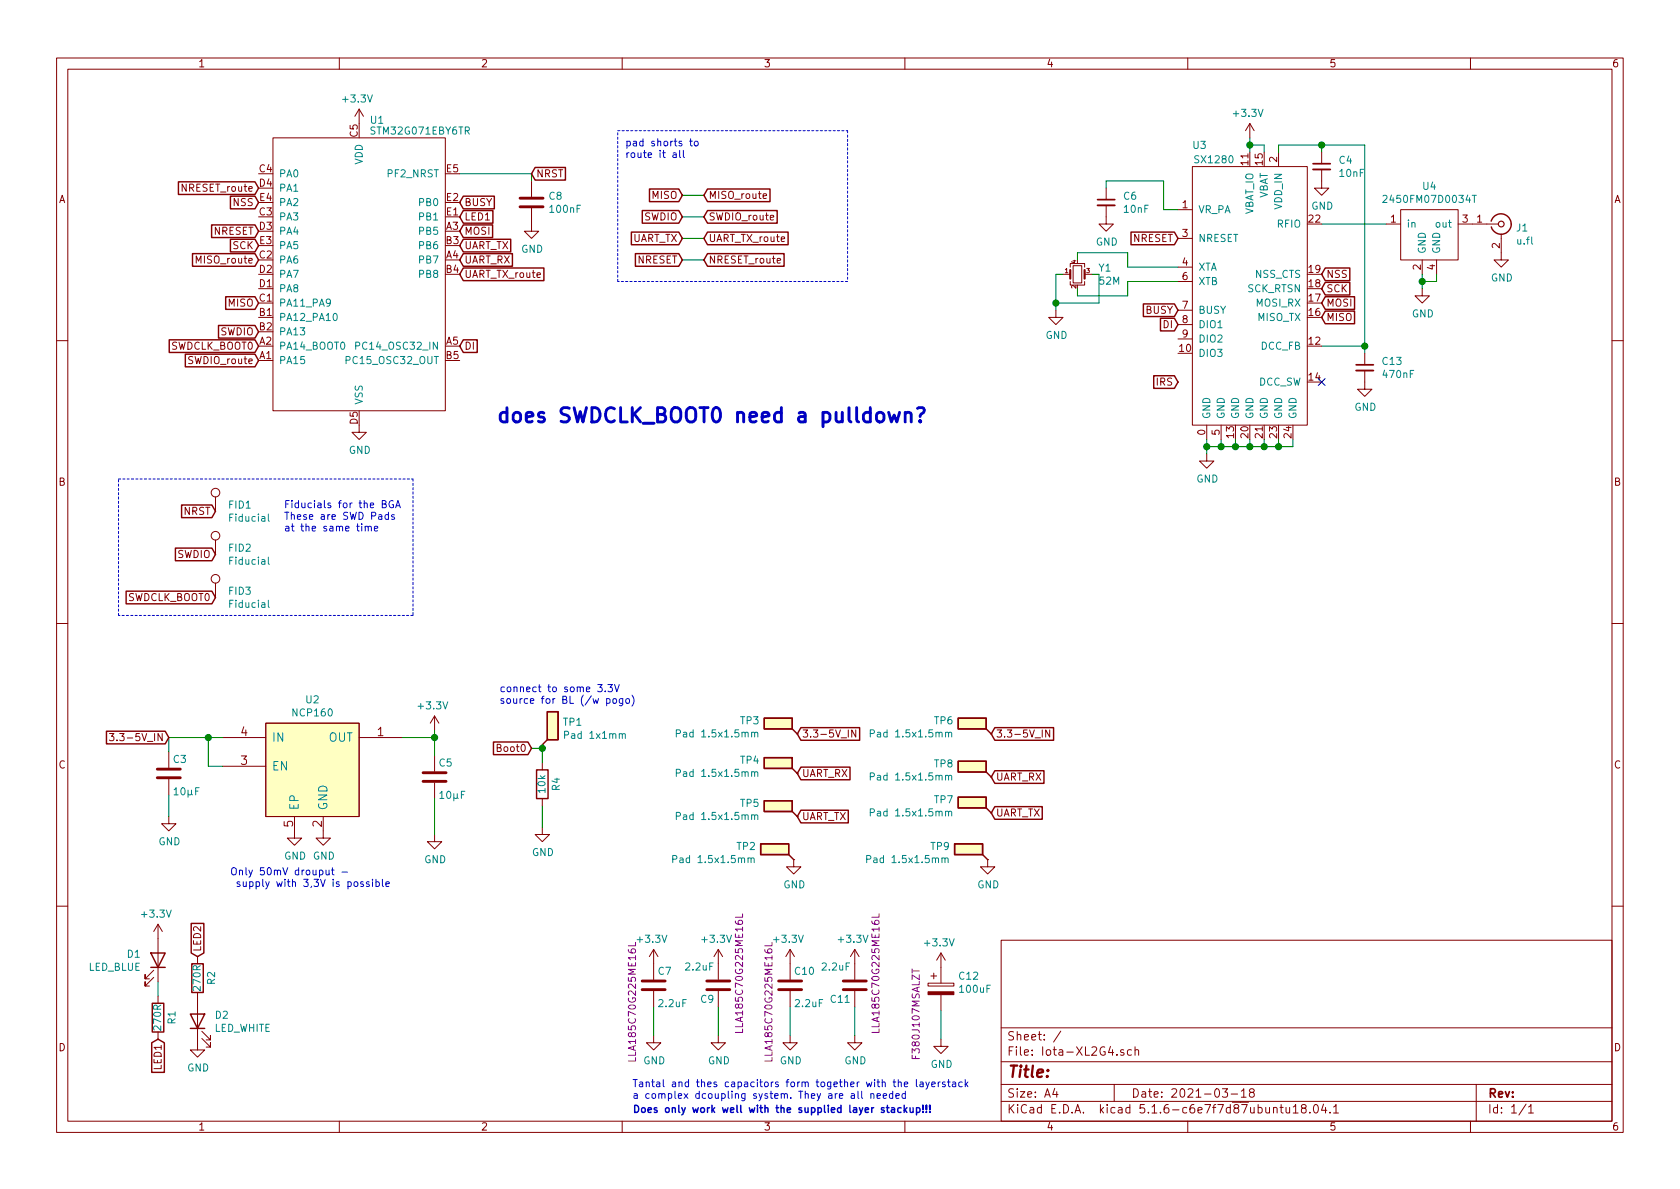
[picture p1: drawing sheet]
EESchema Schematic File Version 4
EELAYER 30 0
EELAYER END
$Descr A4 11693 8268
encoding utf-8
Sheet 1 1
Title ""
Date "2021-03-18"
Rev ""
Comp ""
Comment1 ""
Comment2 ""
Comment3 ""
Comment4 ""
$EndDescr
$Comp
L power:+3.3V #PWR03
U 1 1
P 1100 6525
F 0 "#PWR03" H 1100 6375 50  0001 C CNN
F 1 "+3.3V" H 1115 6698 50  0000 C CNN
F 2 "" H 1100 6525 50  0001 C CNN
F 3 "" H 1100 6525 50  0001 C CNN
	1    1100 6525
	-1   0    0    -1  
$EndComp
Wire Wire Line
	1100 6825 1100 6925
Text GLabel 1100 7225 3    50   Input ~ 0
LED1
$Comp
L power:+3.3V #PWR015
U 1 1
P 2500 850
F 0 "#PWR015" H 2500 700 50  0001 C CNN
F 1 "+3.3V" H 2515 1023 50  0000 C CNN
F 2 "" H 2500 850 50  0001 C CNN
F 3 "" H 2500 850 50  0001 C CNN
	1    2500 850 
	-1   0    0    -1  
$EndComp
$Comp
L power:GND #PWR039
U 1 1
P 9900 2000
F 0 "#PWR039" H 9900 1750 50  0001 C CNN
F 1 "GND" H 9905 1827 50  0000 C CNN
F 2 "" H 9900 2000 50  0001 C CNN
F 3 "" H 9900 2000 50  0001 C CNN
	1    9900 2000
	1    0    0    -1  
$EndComp
$Comp
L power:GND #PWR044
U 1 1
P 10450 1750
F 0 "#PWR044" H 10450 1500 50  0001 C CNN
F 1 "GND" H 10455 1577 50  0000 C CNN
F 2 "" H 10450 1750 50  0001 C CNN
F 3 "" H 10450 1750 50  0001 C CNN
	1    10450 1750
	1    0    0    -1  
$EndComp
$Comp
L power:+3.3V #PWR018
U 1 1
P 4550 6700
F 0 "#PWR018" H 4550 6550 50  0001 C CNN
F 1 "+3.3V" H 4565 6873 50  0000 C CNN
F 2 "" H 4550 6700 50  0001 C CNN
F 3 "" H 4550 6700 50  0001 C CNN
	1    4550 6700
	-1   0    0    -1  
$EndComp
$Comp
L power:GND #PWR019
U 1 1
P 4550 7200
F 0 "#PWR019" H 4550 6950 50  0001 C CNN
F 1 "GND" H 4555 7027 50  0000 C CNN
F 2 "" H 4550 7200 50  0001 C CNN
F 3 "" H 4550 7200 50  0001 C CNN
	1    4550 7200
	1    0    0    -1  
$EndComp
Wire Wire Line
	4550 7000 4550 7200
$Comp
L power:+3.3V #PWR021
U 1 1
P 5000 6700
F 0 "#PWR021" H 5000 6550 50  0001 C CNN
F 1 "+3.3V" H 5015 6873 50  0000 C CNN
F 2 "" H 5000 6700 50  0001 C CNN
F 3 "" H 5000 6700 50  0001 C CNN
	1    5000 6700
	-1   0    0    -1  
$EndComp
$Comp
L power:GND #PWR022
U 1 1
P 5000 7200
F 0 "#PWR022" H 5000 6950 50  0001 C CNN
F 1 "GND" H 5005 7027 50  0000 C CNN
F 2 "" H 5000 7200 50  0001 C CNN
F 3 "" H 5000 7200 50  0001 C CNN
	1    5000 7200
	1    0    0    -1  
$EndComp
Wire Wire Line
	5000 7000 5000 7200
$Comp
L power:+3.3V #PWR028
U 1 1
P 6550 6725
F 0 "#PWR028" H 6550 6575 50  0001 C CNN
F 1 "+3.3V" H 6565 6898 50  0000 C CNN
F 2 "" H 6550 6725 50  0001 C CNN
F 3 "" H 6550 6725 50  0001 C CNN
	1    6550 6725
	-1   0    0    -1  
$EndComp
$Comp
L power:GND #PWR029
U 1 1
P 6550 7225
F 0 "#PWR029" H 6550 6975 50  0001 C CNN
F 1 "GND" H 6555 7052 50  0000 C CNN
F 2 "" H 6550 7225 50  0001 C CNN
F 3 "" H 6550 7225 50  0001 C CNN
	1    6550 7225
	1    0    0    -1  
$EndComp
Wire Wire Line
	6550 7025 6550 7225
$Comp
L power:+3.3V #PWR023
U 1 1
P 5500 6700
F 0 "#PWR023" H 5500 6550 50  0001 C CNN
F 1 "+3.3V" H 5515 6873 50  0000 C CNN
F 2 "" H 5500 6700 50  0001 C CNN
F 3 "" H 5500 6700 50  0001 C CNN
	1    5500 6700
	-1   0    0    -1  
$EndComp
$Comp
L power:GND #PWR024
U 1 1
P 5500 7200
F 0 "#PWR024" H 5500 6950 50  0001 C CNN
F 1 "GND" H 5505 7027 50  0000 C CNN
F 2 "" H 5500 7200 50  0001 C CNN
F 3 "" H 5500 7200 50  0001 C CNN
	1    5500 7200
	1    0    0    -1  
$EndComp
Wire Wire Line
	5500 7000 5500 7200
$Comp
L power:+3.3V #PWR026
U 1 1
P 5950 6700
F 0 "#PWR026" H 5950 6550 50  0001 C CNN
F 1 "+3.3V" H 5965 6873 50  0000 C CNN
F 2 "" H 5950 6700 50  0001 C CNN
F 3 "" H 5950 6700 50  0001 C CNN
	1    5950 6700
	-1   0    0    -1  
$EndComp
$Comp
L power:GND #PWR027
U 1 1
P 5950 7200
F 0 "#PWR027" H 5950 6950 50  0001 C CNN
F 1 "GND" H 5955 7027 50  0000 C CNN
F 2 "" H 5950 7200 50  0001 C CNN
F 3 "" H 5950 7200 50  0001 C CNN
	1    5950 7200
	1    0    0    -1  
$EndComp
Wire Wire Line
	5950 7000 5950 7200
$Comp
L power:GND #PWR07
U 1 1
P 2050 5775
F 0 "#PWR07" H 2050 5525 50  0001 C CNN
F 1 "GND" H 2055 5602 50  0000 C CNN
F 2 "" H 2050 5775 50  0001 C CNN
F 3 "" H 2050 5775 50  0001 C CNN
	1    2050 5775
	1    0    0    -1  
$EndComp
$Comp
L power:GND #PWR08
U 1 1
P 2250 5775
F 0 "#PWR08" H 2250 5525 50  0001 C CNN
F 1 "GND" H 2255 5602 50  0000 C CNN
F 2 "" H 2250 5775 50  0001 C CNN
F 3 "" H 2250 5775 50  0001 C CNN
	1    2250 5775
	1    0    0    -1  
$EndComp
$Comp
L power:+3.3V #PWR011
U 1 1
P 3025 5075
F 0 "#PWR011" H 3025 4925 50  0001 C CNN
F 1 "+3.3V" H 3040 5248 50  0000 C CNN
F 2 "" H 3025 5075 50  0001 C CNN
F 3 "" H 3025 5075 50  0001 C CNN
	1    3025 5075
	-1   0    0    -1  
$EndComp
Wire Wire Line
	2800 5125 3025 5125
Wire Wire Line
	3025 5125 3025 5250
Wire Wire Line
	3025 5075 3025 5125
Connection ~ 3025 5125
Wire Wire Line
	1550 5125 1450 5125
Wire Wire Line
	1175 5125 1175 5225
Wire Wire Line
	1550 5325 1450 5325
Wire Wire Line
	1450 5325 1450 5125
Connection ~ 1450 5125
Wire Wire Line
	1450 5125 1175 5125
$Comp
L power:GND #PWR04
U 1 1
P 1175 5675
F 0 "#PWR04" H 1175 5425 50  0001 C CNN
F 1 "GND" H 1180 5502 50  0000 C CNN
F 2 "" H 1175 5675 50  0001 C CNN
F 3 "" H 1175 5675 50  0001 C CNN
	1    1175 5675
	1    0    0    -1  
$EndComp
Wire Wire Line
	1175 5525 1175 5675
$Comp
L power:GND #PWR012
U 1 1
P 3025 5800
F 0 "#PWR012" H 3025 5550 50  0001 C CNN
F 1 "GND" H 3030 5627 50  0000 C CNN
F 2 "" H 3025 5800 50  0001 C CNN
F 3 "" H 3025 5800 50  0001 C CNN
	1    3025 5800
	1    0    0    -1  
$EndComp
Wire Wire Line
	3025 5550 3025 5800
Text GLabel 1175 5125 0    50   Input ~ 0
3.3-5V_IN
Text Notes 1600 6175 0    50   ~ 0
Only 50mV drouput -\n supply with 3,3V is possible
Text GLabel 5550 5100 2    50   Input ~ 0
3.3-5V_IN
Text GLabel 5550 5375 2    50   Input ~ 0
UART_RX
Text GLabel 5550 5675 2    50   Input ~ 0
UART_TX
$Comp
L power:GND #PWR025
U 1 1
P 5525 5975
F 0 "#PWR025" H 5525 5725 50  0001 C CNN
F 1 "GND" H 5530 5802 50  0000 C CNN
F 2 "" H 5525 5975 50  0001 C CNN
F 3 "" H 5525 5975 50  0001 C CNN
	1    5525 5975
	1    0    0    -1  
$EndComp
Text GLabel 1800 2400 0    50   Input ~ 0
SWDCLK_BOOT0
$Comp
L power:GND #PWR020
U 1 1
P 3700 1550
F 0 "#PWR020" H 3700 1300 50  0001 C CNN
F 1 "GND" H 3705 1377 50  0000 C CNN
F 2 "" H 3700 1550 50  0001 C CNN
F 3 "" H 3700 1550 50  0001 C CNN
	1    3700 1550
	1    0    0    -1  
$EndComp
Text GLabel 3700 5200 0    50   Input ~ 0
Boot0
Wire Wire Line
	3700 5200 3775 5200
Wire Wire Line
	3775 5200 3775 5300
Wire Wire Line
	3775 5175 3775 5200
Connection ~ 3775 5200
$Comp
L power:GND #PWR017
U 1 1
P 3775 5750
F 0 "#PWR017" H 3775 5500 50  0001 C CNN
F 1 "GND" H 3780 5577 50  0000 C CNN
F 2 "" H 3775 5750 50  0001 C CNN
F 3 "" H 3775 5750 50  0001 C CNN
	1    3775 5750
	1    0    0    -1  
$EndComp
Wire Wire Line
	3775 5600 3775 5750
Text Notes 3475 4900 0    50   ~ 0
connect to some 3.3V \nsource for BL (/w pogo)
$Comp
L Device:R R1
U 1 1
P 1100 7075
F 0 "R1" V 1000 7075 50  0000 C CNN
F 1 "270R" V 1100 7075 50  0000 C CNN
F 2 "ftprnts:R_0201_0603Metric_dense" V 1030 7075 50  0001 C CNN
F 3 "~" H 1100 7075 50  0001 C CNN
F 4 "0,003" H 1100 7075 50  0001 C CNN "BomCos@10k"
F 5 "RC0201FR-07270RL" H 1100 7075 50  0001 C CNN "Type"
	1    1100 7075
	-1   0    0    1   
$EndComp
$Comp
L Device:R R4
U 1 1
P 3775 5450
F 0 "R4" V 3675 5450 50  0000 C CNN
F 1 "10k" V 3775 5450 50  0000 C CNN
F 2 "ftprnts:R_0201_0603Metric_dense" V 3705 5450 50  0001 C CNN
F 3 "~" H 3775 5450 50  0001 C CNN
F 4 "0,003" H 3775 5450 50  0001 C CNN "BomCos@10k"
F 5 "RC0201FR-0710KL " H 3775 5450 50  0001 C CNN "Type"
	1    3775 5450
	-1   0    0    1   
$EndComp
$Comp
L Connector:TestPoint_Flag TP1
U 1 1
P 3775 5175
F 0 "TP1" V 3929 5315 50  0000 L CNN
F 1 "Pad 1x1mm" V 3838 5315 50  0000 L CNN
F 2 "TestPoint:TestPoint_Pad_1.0x1.0mm" V 3792 5315 50  0001 L CNN
F 3 "~" H 3975 5175 50  0001 C CNN
F 4 "0" H 3775 5175 50  0001 C CNN "BomCos@10k"
	1    3775 5175
	0    1    -1   0   
$EndComp
$Comp
L Device:C C8
U 1 1
P 3700 1400
F 0 "C8" H 3815 1446 50  0000 L CNN
F 1 "100nF" H 3815 1355 50  0000 L CNN
F 2 "ftprnts:C_0201_0603Metric_dense" H 3738 1250 50  0001 C CNN
F 3 "~" H 3700 1400 50  0001 C CNN
F 4 "0,007" H 3700 1400 50  0001 C CNN "BomCos@10k"
F 5 "JMK063BJ104KP-F" H 3700 1400 50  0001 C CNN "Type"
	1    3700 1400
	1    0    0    -1  
$EndComp
$Comp
L Connector:TestPoint_Flag TP2
U 1 1
P 5525 5975
F 0 "TP2" H 5785 6069 50  0000 L CNN
F 1 "Pad 1.5x1.5mm" H 5785 5978 50  0000 L CNN
F 2 "ftprnts:TestPoint_Pad_1.5x2mm" H 5725 5975 50  0001 C CNN
F 3 "~" H 5725 5975 50  0001 C CNN
F 4 "0" H 5525 5975 50  0001 C CNN "BomCos@10k"
	1    5525 5975
	-1   0    0    -1  
$EndComp
$Comp
L Connector:TestPoint_Flag TP5
U 1 1
P 5550 5675
F 0 "TP5" H 5810 5769 50  0000 L CNN
F 1 "Pad 1.5x1.5mm" H 5810 5678 50  0000 L CNN
F 2 "ftprnts:TestPoint_Pad_1.5x2mm" H 5750 5675 50  0001 C CNN
F 3 "~" H 5750 5675 50  0001 C CNN
F 4 "0" H 5550 5675 50  0001 C CNN "BomCos@10k"
	1    5550 5675
	-1   0    0    -1  
$EndComp
$Comp
L Connector:TestPoint_Flag TP4
U 1 1
P 5550 5375
F 0 "TP4" H 5810 5469 50  0000 L CNN
F 1 "Pad 1.5x1.5mm" H 5810 5378 50  0000 L CNN
F 2 "ftprnts:TestPoint_Pad_1.5x2mm" H 5750 5375 50  0001 C CNN
F 3 "~" H 5750 5375 50  0001 C CNN
F 4 "0" H 5550 5375 50  0001 C CNN "BomCos@10k"
	1    5550 5375
	-1   0    0    -1  
$EndComp
$Comp
L Connector:TestPoint_Flag TP3
U 1 1
P 5550 5100
F 0 "TP3" H 5810 5194 50  0000 L CNN
F 1 "Pad 1.5x1.5mm" H 5810 5103 50  0000 L CNN
F 2 "ftprnts:TestPoint_Pad_1.5x2mm" H 5750 5100 50  0001 C CNN
F 3 "~" H 5750 5100 50  0001 C CNN
F 4 "0" H 5550 5100 50  0001 C CNN "BomCos@10k"
	1    5550 5100
	-1   0    0    -1  
$EndComp
$Comp
L Device:C C3
U 1 1
P 1175 5375
F 0 "C3" H 1200 5475 50  0000 L CNN
F 1 "10µF" H 1200 5250 50  0000 L CNN
F 2 "ftprnts:L_0402_1005Metric_dense" H 1213 5225 50  0001 C CNN
F 3 "~" H 1175 5375 50  0001 C CNN
F 4 "0,018" H 1175 5375 50  0001 C CNN "BomCos@10k"
F 5 "GRM155R60J106ME05J " H 1175 5375 50  0001 C CNN "Type"
	1    1175 5375
	1    0    0    -1  
$EndComp
$Comp
L Device:C C5
U 1 1
P 3025 5400
F 0 "C5" H 3050 5500 50  0000 L CNN
F 1 "10µF" H 3050 5275 50  0000 L CNN
F 2 "ftprnts:L_0402_1005Metric_dense" H 3063 5250 50  0001 C CNN
F 3 "~" H 3025 5400 50  0001 C CNN
F 4 "0,018" H 3025 5400 50  0001 C CNN "BomCos@10k"
F 5 "GRM155R60J106ME05J " H 3025 5400 50  0001 C CNN "Type"
	1    3025 5400
	1    0    0    -1  
$EndComp
$Comp
L sch_comp:NCP160 U2
U 1 1
P 2150 5525
F 0 "U2" H 2175 6190 50  0000 C CNN
F 1 "NCP160" H 2175 6099 50  0000 C CNN
F 2 "Package_DFN_QFN:UDFN-4_1x1mm_P0.65mm" H 2150 5525 50  0001 C CNN
F 3 "" H 2150 5525 50  0001 C CNN
F 4 "0,08" H 2150 5525 50  0001 C CNN "BomCos@10k"
	1    2150 5525
	1    0    0    -1  
$EndComp
$Comp
L Device:C C11
U 1 1
P 5950 6850
F 0 "C11" H 5975 6950 50  0000 L CNN
F 1 "2.2uF" H 5975 6725 50  0000 L CNN
F 2 "footprints:0805_low_esl_cap_avx_w_via_dense" H 5988 6700 50  0001 C CNN
F 3 "~" H 5950 6850 50  0001 C CNN
F 4 "LLA185C70G225ME16L " V 5800 6750 50  0000 C CNN "Type"
F 5 "0,089" H 5950 6850 50  0001 C CNN "BomCos@10k"
	1    5950 6850
	-1   0    0    1   
$EndComp
$Comp
L Device:C C10
U 1 1
P 5500 6850
F 0 "C10" H 5525 6950 50  0000 L CNN
F 1 "2.2uF" H 5525 6725 50  0000 L CNN
F 2 "footprints:0805_low_esl_cap_avx_w_via_dense" H 5538 6700 50  0001 C CNN
F 3 "~" H 5500 6850 50  0001 C CNN
F 4 "LLA185C70G225ME16L " V 5350 6750 50  0000 C CNN "Type"
F 5 "0,089" H 5500 6850 50  0001 C CNN "BomCos@10k"
	1    5500 6850
	1    0    0    -1  
$EndComp
$Comp
L Device:CP C12
U 1 1
P 6550 6875
F 0 "C12" H 6668 6966 50  0000 L CNN
F 1 "100uF" H 6668 6875 50  0000 L CNN
F 2 "ftprnts:AVX_S_CASE" H 6588 6725 50  0001 C CNN
F 3 "~" H 6550 6875 50  0001 C CNN
F 4 "F380J107MSALZT" V 6375 6375 50  0000 L CNN "Type"
F 5 "0,234" H 6550 6875 50  0001 C CNN "BomCos@10k"
	1    6550 6875
	1    0    0    -1  
$EndComp
$Comp
L Device:C C9
U 1 1
P 5000 6850
F 0 "C9" H 5025 6950 50  0000 L CNN
F 1 "2.2uF" H 5025 6725 50  0000 L CNN
F 2 "footprints:0805_low_esl_cap_avx_w_via_dense" H 5038 6700 50  0001 C CNN
F 3 "~" H 5000 6850 50  0001 C CNN
F 4 "LLA185C70G225ME16L " V 4850 6750 50  0000 C CNN "Type"
F 5 "0,089" H 5000 6850 50  0001 C CNN "BomCos@10k"
	1    5000 6850
	-1   0    0    1   
$EndComp
$Comp
L Device:C C7
U 1 1
P 4550 6850
F 0 "C7" H 4575 6950 50  0000 L CNN
F 1 "2.2uF" H 4575 6725 50  0000 L CNN
F 2 "footprints:0805_low_esl_cap_avx_w_via_dense" H 4588 6700 50  0001 C CNN
F 3 "~" H 4550 6850 50  0001 C CNN
F 4 "LLA185C70G225ME16L " V 4400 6750 50  0000 C CNN "Type"
F 5 "0,089" H 4550 6850 50  0001 C CNN "BomCos@10k"
	1    4550 6850
	1    0    0    -1  
$EndComp
$Comp
L Connector:Conn_Coaxial J1
U 1 1
P 10450 1550
F 0 "J1" H 10550 1525 50  0000 L CNN
F 1 "u.fl" H 10550 1434 50  0000 L CNN
F 2 "Connector_Coaxial:U.FL_Molex_MCRF_73412-0110_Vertical" H 10450 1550 50  0001 C CNN
F 3 " ~" H 10450 1550 50  0001 C CNN
F 4 "0,28" H 10450 1550 50  0001 C CNN "BomCos@10k"
	1    10450 1550
	1    0    0    -1  
$EndComp
$Comp
L Device:LED D1
U 1 1
P 1100 6675
F 0 "D1" V 1139 6558 50  0000 R CNN
F 1 "LED_BLUE" V 1048 6558 50  0000 R CNN
F 2 "LED_SMD:LED_0201_0603Metric" H 1100 6675 50  0001 C CNN
F 3 "~" H 1100 6675 50  0001 C CNN
F 4 "0,059" H 1100 6675 50  0001 C CNN "BomCos@10k"
F 5 "VLMB1500-GS08" H 1100 6675 50  0001 C CNN "Type"
	1    1100 6675
	0    1    -1   0   
$EndComp
$Comp
L Connector:TestPoint FID1
U 1 1
P 1500 3550
F 0 "FID1" H 1585 3596 50  0000 L CNN
F 1 "Fiducial" H 1585 3505 50  0000 L CNN
F 2 "Fiducial:Fiducial_0.5mm_Dia_1mm_Outer" H 1500 3550 50  0001 C CNN
F 3 "~" H 1500 3550 50  0001 C CNN
F 4 "0" H 1500 3550 50  0001 C CNN "BomCos@10k"
	1    1500 3550
	1    0    0    -1  
$EndComp
$Comp
L Connector:TestPoint FID2
U 1 1
P 1500 3850
F 0 "FID2" H 1585 3896 50  0000 L CNN
F 1 "Fiducial" H 1585 3805 50  0000 L CNN
F 2 "Fiducial:Fiducial_0.5mm_Dia_1mm_Outer" H 1500 3850 50  0001 C CNN
F 3 "~" H 1500 3850 50  0001 C CNN
F 4 "0" H 1500 3850 50  0001 C CNN "BomCos@10k"
	1    1500 3850
	1    0    0    -1  
$EndComp
Text Notes 4400 7650 0    50   ~ 0
Tantal and thes capacitors form together with the layerstack\na complex dcoupling system. They are all needed\n
$Comp
L Connector:TestPoint FID3
U 1 1
P 1500 4150
F 0 "FID3" H 1585 4196 50  0000 L CNN
F 1 "Fiducial" H 1585 4105 50  0000 L CNN
F 2 "Fiducial:Fiducial_0.5mm_Dia_1mm_Outer" H 1500 4150 50  0001 C CNN
F 3 "~" H 1500 4150 50  0001 C CNN
F 4 "0" H 1500 4150 50  0001 C CNN "BomCos@10k"
	1    1500 4150
	1    0    0    -1  
$EndComp
Text GLabel 1500 3550 0    50   Input ~ 0
NRST
Text GLabel 1500 3850 0    50   Input ~ 0
SWDIO
Text Notes 1975 3700 0    50   ~ 0
Fiducials for the BGA\nThese are SWD Pads \nat the same time
Wire Notes Line
	825  3325 2875 3325
Wire Notes Line
	2875 3325 2875 4275
Wire Notes Line
	2875 4275 825  4275
Wire Notes Line
	825  4275 825  3325
Text GLabel 1375 6650 1    50   Input ~ 0
LED2
$Comp
L power:GND #PWR0101
U 1 1
P 1375 7250
F 0 "#PWR0101" H 1375 7000 50  0001 C CNN
F 1 "GND" H 1380 7077 50  0000 C CNN
F 2 "" H 1375 7250 50  0001 C CNN
F 3 "" H 1375 7250 50  0001 C CNN
	1    1375 7250
	1    0    0    -1  
$EndComp
$Comp
L Device:R R2
U 1 1
P 1375 6800
F 0 "R2" V 1275 6800 50  0000 C CNN
F 1 "270R" V 1375 6800 50  0000 C CNN
F 2 "ftprnts:R_0201_0603Metric_dense" V 1305 6800 50  0001 C CNN
F 3 "~" H 1375 6800 50  0001 C CNN
F 4 "0,003" H 1375 6800 50  0001 C CNN "BomCos@10k"
F 5 "RC0201FR-07270RL" H 1375 6800 50  0001 C CNN "Type"
	1    1375 6800
	-1   0    0    1   
$EndComp
$Comp
L Device:LED D2
U 1 1
P 1375 7100
F 0 "D2" V 1414 6983 50  0000 R CNN
F 1 "LED_WHITE" V 1323 6983 50  0000 R CNN
F 2 "LED_SMD:LED_0201_0603Metric" H 1375 7100 50  0001 C CNN
F 3 "~" H 1375 7100 50  0001 C CNN
F 4 "0,053" H 1375 7100 50  0001 C CNN "BomCos@10k"
F 5 "LW QH8G-Q2OO-3K5L-1 " H 1375 7100 50  0001 C CNN "Type"
	1    1375 7100
	0    -1   -1   0   
$EndComp
Text Notes 4400 7750 0    50   ~ 10
Does only work well with the supplied layer stackup!!!\n
$Comp
L sch_comp:STM32G071EBY6TR U1
U 1 1
P 2500 1900
F 0 "U1" H 2625 2975 50  0000 C CNN
F 1 "STM32G071EBY6TR" H 2925 2900 50  0000 C CNN
F 2 "footprints:BGA-25_5x5_2.3x2.5mm" H 2500 1900 50  0001 C CNN
F 3 "" H 2500 1900 50  0001 C CNN
	1    2500 1900
	1    0    0    -1  
$EndComp
$Comp
L sch_comp:2450FM07D0034T U4
U 1 1
P 9950 1650
F 0 "U4" H 9950 2015 50  0000 C CNN
F 1 "2450FM07D0034T" H 9950 1924 50  0000 C CNN
F 2 "footprints:2450FM07D0034T" H 9950 1750 50  0001 C CNN
F 3 "" H 9950 1750 50  0001 C CNN
	1    9950 1650
	1    0    0    -1  
$EndComp
$Comp
L Device:Crystal_GND24_Small Y1
U 1 1
P 7500 1900
F 0 "Y1" H 7644 1946 50  0000 L CNN
F 1 "52M" H 7644 1855 50  0000 L CNN
F 2 "footprints:XTAL_ECS-320-8-47-CKM-TR" H 7500 1900 50  0001 C CNN
F 3 "~" H 7500 1900 50  0001 C CNN
	1    7500 1900
	1    0    0    -1  
$EndComp
$Comp
L power:GND #PWR0102
U 1 1
P 7350 2150
F 0 "#PWR0102" H 7350 1900 50  0001 C CNN
F 1 "GND" H 7355 1977 50  0000 C CNN
F 2 "" H 7350 2150 50  0001 C CNN
F 3 "" H 7350 2150 50  0001 C CNN
	1    7350 2150
	1    0    0    -1  
$EndComp
Text GLabel 9200 1900 2    50   Input ~ 0
NSS
Text GLabel 9200 2000 2    50   Input ~ 0
SCK
Text GLabel 9200 2100 2    50   Input ~ 0
MOSI
Text GLabel 9200 2200 2    50   Input ~ 0
MISO
Text GLabel 8200 1650 0    50   Input ~ 0
NRESET
Text GLabel 8200 2150 0    50   Input ~ 0
BUSY
Text GLabel 8200 2250 0    50   Input ~ 0
DI
NoConn ~ 9200 2650
$Comp
L power:+3.3V #PWR0103
U 1 1
P 8700 950
F 0 "#PWR0103" H 8700 800 50  0001 C CNN
F 1 "+3.3V" H 8715 1123 50  0000 C CNN
F 2 "" H 8700 950 50  0001 C CNN
F 3 "" H 8700 950 50  0001 C CNN
	1    8700 950 
	-1   0    0    -1  
$EndComp
$Comp
L Device:C_Small C6
U 1 1
P 7700 1400
F 0 "C6" H 7815 1446 50  0000 L CNN
F 1 "10nF" H 7815 1355 50  0000 L CNN
F 2 "footprints:C_0201_0603Metric_dense" H 7738 1250 50  0001 C CNN
F 3 "~" H 7700 1400 50  0001 C CNN
F 4 "0,007" H 7700 1400 50  0001 C CNN "BomCos@10k"
F 5 "JMK063BJ104KP-F" H 7700 1400 50  0001 C CNN "Type"
	1    7700 1400
	1    0    0    -1  
$EndComp
$Comp
L Device:C_Small C13
U 1 1
P 9500 2550
F 0 "C13" H 9615 2596 50  0000 L CNN
F 1 "470nF" H 9615 2505 50  0000 L CNN
F 2 "footprints:C_0402_1005Metric_dense" H 9538 2400 50  0001 C CNN
F 3 "~" H 9500 2550 50  0001 C CNN
F 4 "0,007" H 9500 2550 50  0001 C CNN "BomCos@10k"
F 5 "JMK063BJ104KP-F" H 9500 2550 50  0001 C CNN "Type"
	1    9500 2550
	1    0    0    -1  
$EndComp
$Comp
L power:GND #PWR0104
U 1 1
P 2500 2950
F 0 "#PWR0104" H 2500 2700 50  0001 C CNN
F 1 "GND" H 2505 2777 50  0000 C CNN
F 2 "" H 2500 2950 50  0001 C CNN
F 3 "" H 2500 2950 50  0001 C CNN
	1    2500 2950
	1    0    0    -1  
$EndComp
Wire Wire Line
	3200 1200 3700 1200
Wire Wire Line
	3700 1200 3700 1250
Wire Wire Line
	9200 1550 9650 1550
$Comp
L power:GND #PWR0105
U 1 1
P 8400 3150
F 0 "#PWR0105" H 8400 2900 50  0001 C CNN
F 1 "GND" H 8405 2977 50  0000 C CNN
F 2 "" H 8400 3150 50  0001 C CNN
F 3 "" H 8400 3150 50  0001 C CNN
	1    8400 3150
	1    0    0    -1  
$EndComp
Wire Wire Line
	8400 3050 8400 3100
Wire Wire Line
	8400 3100 8500 3100
Wire Wire Line
	8500 3100 8500 3050
Connection ~ 8400 3100
Wire Wire Line
	8400 3100 8400 3150
Wire Wire Line
	8500 3100 8600 3100
Wire Wire Line
	8600 3100 8600 3050
Connection ~ 8500 3100
Wire Wire Line
	8600 3100 8700 3100
Wire Wire Line
	8700 3100 8700 3050
Connection ~ 8600 3100
Wire Wire Line
	8700 3100 8800 3100
Wire Wire Line
	8800 3100 8800 3050
Connection ~ 8700 3100
Wire Wire Line
	8800 3100 8900 3100
Wire Wire Line
	8900 3100 8900 3050
Connection ~ 8800 3100
Wire Wire Line
	8900 3100 9000 3100
Wire Wire Line
	9000 3100 9000 3050
Connection ~ 8900 3100
Wire Wire Line
	7500 2000 7500 2050
Wire Wire Line
	7500 2050 7850 2050
Wire Wire Line
	7850 2050 7850 1950
Wire Wire Line
	7850 1950 8200 1950
Wire Wire Line
	8200 1850 7850 1850
Wire Wire Line
	7850 1850 7850 1750
Wire Wire Line
	7850 1750 7500 1750
Wire Wire Line
	7500 1750 7500 1800
Wire Wire Line
	7350 2150 7350 2100
Wire Wire Line
	7350 1900 7400 1900
Wire Wire Line
	7600 1900 7650 1900
Wire Wire Line
	7650 1900 7650 2100
Wire Wire Line
	7650 2100 7350 2100
Connection ~ 7350 2100
Wire Wire Line
	7350 2100 7350 1900
Text GLabel 8200 2650 0    50   Input ~ 0
IRS
$Comp
L sch_comp:SX1280 U3
U 1 1
P 8700 2050
F 0 "U3" H 8350 3100 50  0000 C CNN
F 1 "SX1280" H 8450 3000 50  0000 C CNN
F 2 "footprints:QFN-24-1EP_4x4mm_P0.5mm_EP2.6x2.6mm_SX1280_dense" H 8750 2000 50  0001 C CNN
F 3 "" H 8750 2000 50  0001 C CNN
	1    8700 2050
	1    0    0    -1  
$EndComp
Wire Wire Line
	8700 950  8700 1000
Wire Wire Line
	8700 1000 8800 1000
Wire Wire Line
	8800 1000 8800 1050
Connection ~ 8700 1000
Wire Wire Line
	8700 1000 8700 1050
Wire Wire Line
	8900 1050 8900 1000
Wire Wire Line
	8900 1000 9200 1000
Wire Wire Line
	9500 1000 9500 2400
Wire Wire Line
	9500 2400 9200 2400
Wire Wire Line
	9900 1900 9900 1950
Wire Wire Line
	9900 1950 10000 1950
Wire Wire Line
	10000 1950 10000 1900
Connection ~ 9900 1950
Wire Wire Line
	9900 1950 9900 2000
$Comp
L power:GND #PWR0107
U 1 1
P 7700 1500
F 0 "#PWR0107" H 7700 1250 50  0001 C CNN
F 1 "GND" H 7705 1327 50  0000 C CNN
F 2 "" H 7700 1500 50  0001 C CNN
F 3 "" H 7700 1500 50  0001 C CNN
	1    7700 1500
	1    0    0    -1  
$EndComp
Wire Wire Line
	7700 1300 7700 1250
Wire Wire Line
	7700 1250 8100 1250
Wire Wire Line
	8100 1250 8100 1450
Wire Wire Line
	8100 1450 8200 1450
Wire Wire Line
	9500 2400 9500 2450
Connection ~ 9500 2400
$Comp
L power:GND #PWR0108
U 1 1
P 9500 2650
F 0 "#PWR0108" H 9500 2400 50  0001 C CNN
F 1 "GND" H 9505 2477 50  0000 C CNN
F 2 "" H 9500 2650 50  0001 C CNN
F 3 "" H 9500 2650 50  0001 C CNN
	1    9500 2650
	1    0    0    -1  
$EndComp
$Comp
L Device:C_Small C4
U 1 1
P 9200 1150
F 0 "C4" H 9315 1196 50  0000 L CNN
F 1 "10nF" H 9315 1105 50  0000 L CNN
F 2 "footprints:C_0201_0603Metric_dense" H 9238 1000 50  0001 C CNN
F 3 "~" H 9200 1150 50  0001 C CNN
F 4 "0,007" H 9200 1150 50  0001 C CNN "BomCos@10k"
F 5 "JMK063BJ104KP-F" H 9200 1150 50  0001 C CNN "Type"
	1    9200 1150
	1    0    0    -1  
$EndComp
$Comp
L power:GND #PWR0109
U 1 1
P 9200 1250
F 0 "#PWR0109" H 9200 1000 50  0001 C CNN
F 1 "GND" H 9205 1077 50  0000 C CNN
F 2 "" H 9200 1250 50  0001 C CNN
F 3 "" H 9200 1250 50  0001 C CNN
	1    9200 1250
	1    0    0    -1  
$EndComp
Wire Wire Line
	9200 1000 9200 1050
Connection ~ 9200 1000
Wire Wire Line
	9200 1000 9500 1000
Text GLabel 6900 5100 2    50   Input ~ 0
3.3-5V_IN
Text GLabel 6900 5400 2    50   Input ~ 0
UART_RX
Text GLabel 6900 5650 2    50   Input ~ 0
UART_TX
$Comp
L power:GND #PWR0110
U 1 1
P 6875 5975
F 0 "#PWR0110" H 6875 5725 50  0001 C CNN
F 1 "GND" H 6880 5802 50  0000 C CNN
F 2 "" H 6875 5975 50  0001 C CNN
F 3 "" H 6875 5975 50  0001 C CNN
	1    6875 5975
	1    0    0    -1  
$EndComp
$Comp
L Connector:TestPoint_Flag TP9
U 1 1
P 6875 5975
F 0 "TP9" H 7135 6069 50  0000 L CNN
F 1 "Pad 1.5x1.5mm" H 7135 5978 50  0000 L CNN
F 2 "footprints:corner_castellated" H 7075 5975 50  0001 C CNN
F 3 "~" H 7075 5975 50  0001 C CNN
F 4 "0" H 6875 5975 50  0001 C CNN "BomCos@10k"
	1    6875 5975
	-1   0    0    -1  
$EndComp
$Comp
L Connector:TestPoint_Flag TP8
U 1 1
P 6900 5400
F 0 "TP8" H 7160 5494 50  0000 L CNN
F 1 "Pad 1.5x1.5mm" H 7160 5403 50  0000 L CNN
F 2 "footprints:corner_castellated" H 7100 5400 50  0001 C CNN
F 3 "~" H 7100 5400 50  0001 C CNN
F 4 "0" H 6900 5400 50  0001 C CNN "BomCos@10k"
	1    6900 5400
	-1   0    0    -1  
$EndComp
$Comp
L Connector:TestPoint_Flag TP7
U 1 1
P 6900 5650
F 0 "TP7" H 7160 5744 50  0000 L CNN
F 1 "Pad 1.5x1.5mm" H 7160 5653 50  0000 L CNN
F 2 "footprints:corner_castellated" H 7100 5650 50  0001 C CNN
F 3 "~" H 7100 5650 50  0001 C CNN
F 4 "0" H 6900 5650 50  0001 C CNN "BomCos@10k"
	1    6900 5650
	-1   0    0    -1  
$EndComp
$Comp
L Connector:TestPoint_Flag TP6
U 1 1
P 6900 5100
F 0 "TP6" H 7160 5194 50  0000 L CNN
F 1 "Pad 1.5x1.5mm" H 7160 5103 50  0000 L CNN
F 2 "footprints:corner_castellated" H 7100 5100 50  0001 C CNN
F 3 "~" H 7100 5100 50  0001 C CNN
F 4 "0" H 6900 5100 50  0001 C CNN "BomCos@10k"
	1    6900 5100
	-1   0    0    -1  
$EndComp
Text GLabel 1800 2300 0    50   Input ~ 0
SWDIO
Text GLabel 1800 2100 0    50   Input ~ 0
MISO
Text GLabel 3200 1600 2    50   Input ~ 0
MOSI
Text GLabel 3200 1700 2    50   Input ~ 0
UART_TX
Text GLabel 3200 1800 2    50   Input ~ 0
UART_RX
Text GLabel 1800 1700 0    50   Input ~ 0
SCK
Text GLabel 4900 1350 2    50   Input ~ 0
MISO_route
Text GLabel 4750 1350 0    50   Input ~ 0
MISO
Wire Wire Line
	4750 1350 4900 1350
Text GLabel 4750 1500 0    50   Input ~ 0
SWDIO
Text GLabel 4900 1500 2    50   Input ~ 0
SWDIO_route
Wire Wire Line
	4750 1500 4900 1500
Text GLabel 4750 1650 0    50   Input ~ 0
UART_TX
Text GLabel 4900 1650 2    50   Input ~ 0
UART_TX_route
Wire Wire Line
	4750 1650 4900 1650
Text GLabel 1500 4150 0    50   Input ~ 0
SWDCLK_BOOT0
Text GLabel 3700 1200 2    50   Input ~ 0
NRST
Text GLabel 1800 1400 0    50   Input ~ 0
NSS
Text GLabel 1800 2500 0    50   Input ~ 0
SWDIO_route
Text GLabel 3200 1900 2    50   Input ~ 0
UART_TX_route
Text GLabel 3200 2400 2    50   Input ~ 0
DI
Text GLabel 3200 1400 2    50   Input ~ 0
BUSY
Text GLabel 1800 1800 0    50   Input ~ 0
MISO_route
Text GLabel 3200 1500 2    50   Input ~ 0
LED1
Text GLabel 1800 1600 0    50   Input ~ 0
NRESET
Wire Notes Line
	4300 900  5900 900 
Wire Notes Line
	5900 900  5900 1950
Wire Notes Line
	5900 1950 4300 1950
Wire Notes Line
	4300 1950 4300 900 
Text Notes 4350 1100 0    50   ~ 0
pad shorts to\nroute it all
Text GLabel 1800 1300 0    50   Input ~ 0
NRESET_route
Text GLabel 4750 1800 0    50   Input ~ 0
NRESET
Text GLabel 4900 1800 2    50   Input ~ 0
NRESET_route
Wire Wire Line
	4750 1800 4900 1800
Text Notes 3450 2950 0    100  ~ 20
does SWDCLK_BOOT0 need a pulldown?
$EndSCHEMATC
